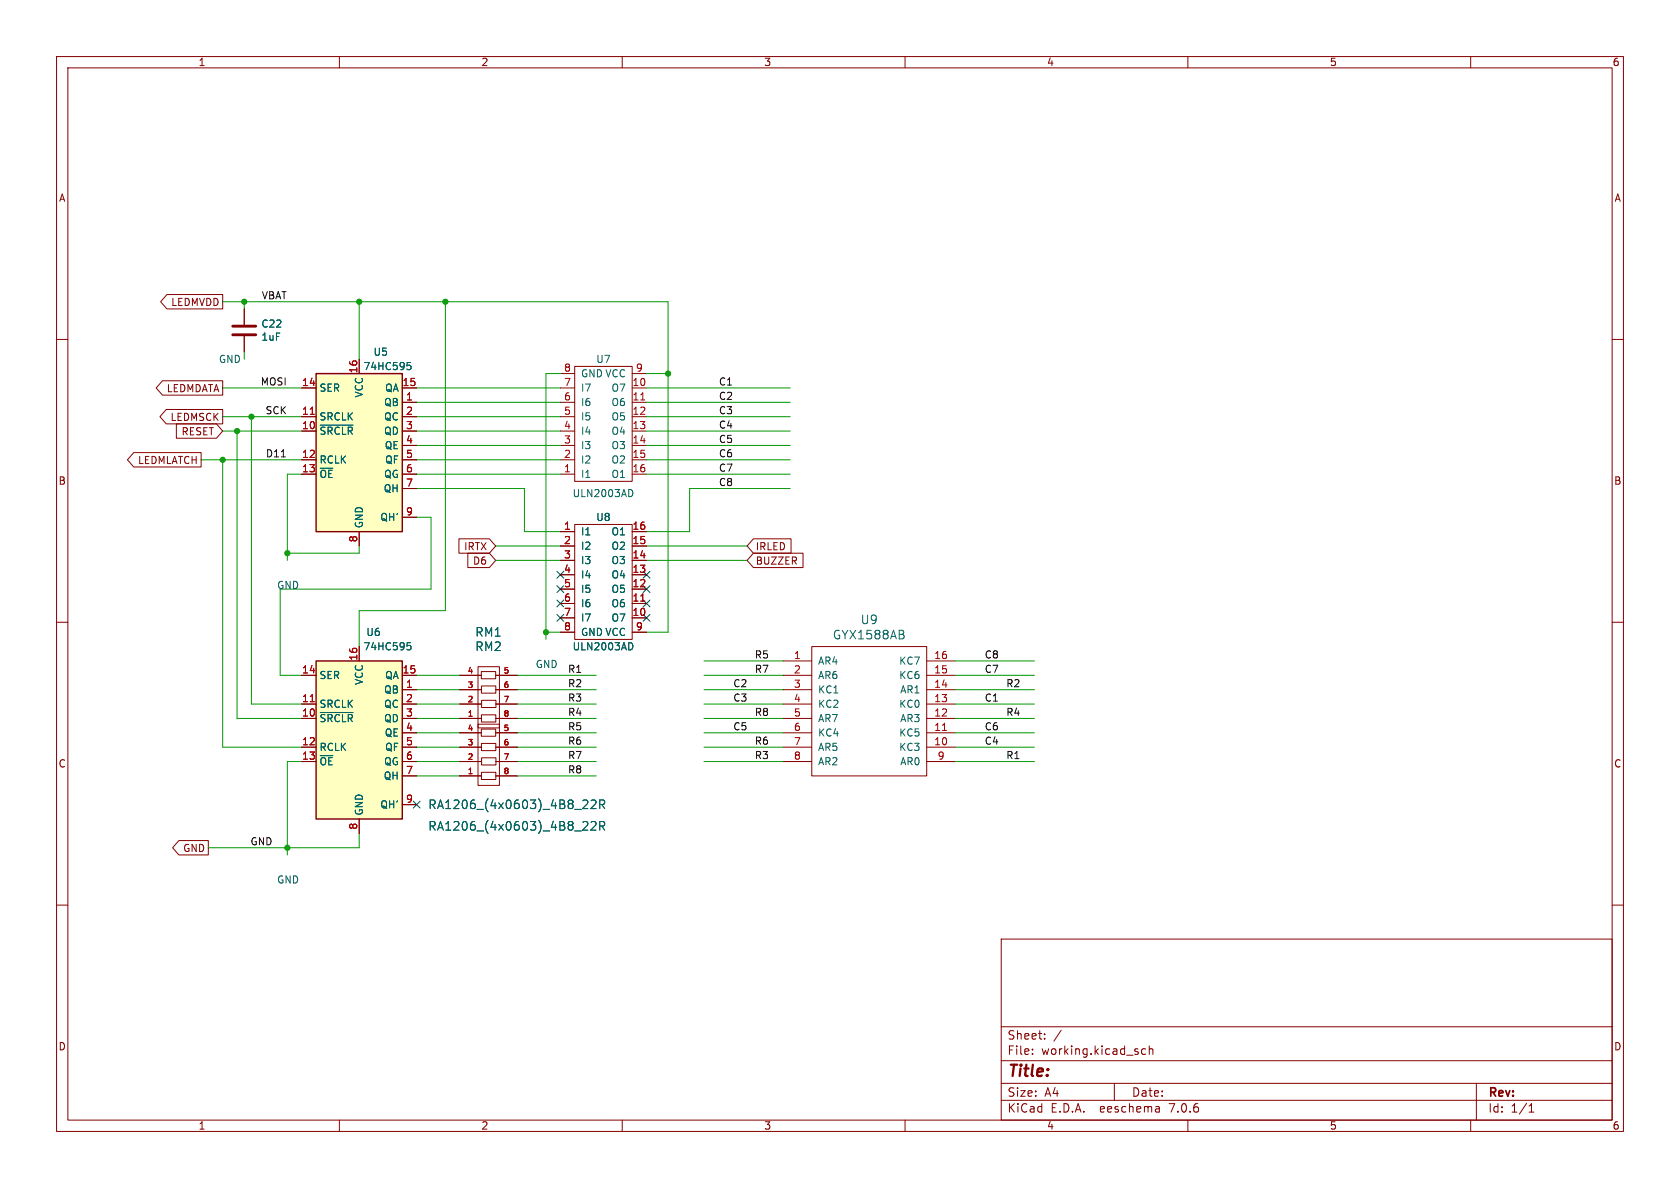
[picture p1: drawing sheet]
(kicad_sch (version 20230121) (generator eeschema)

 (paper "A4")

 (lib_symbols
  (symbol "eduArdu_Rev_B-rescue:C-Device-eduBoard_Rev_A-rescue" (pin_numbers hide) (pin_names (offset 0.254)) (in_bom yes) (on_board yes)
   (property "Reference" "C" (at 0.635 2.54 0) (effects (font (size 1.27 1.27)) (justify left)))
   (property "Value" "C-Device-eduBoard_Rev_A-rescue" (at 0.635 -2.54 0) (effects (font (size 1.27 1.27)) (justify left)))
   (property "Footprint" "" (at 0.9652 -3.81 0) (effects (font (size 1.27 1.27)) hide))
   (property "Datasheet" "" (at 0 0 0) (effects (font (size 1.27 1.27)) hide))
   (symbol "C-Device-eduBoard_Rev_A-rescue_0_1"
    (polyline (pts (xy -2.032 -0.762) (xy 2.032 -0.762)) (stroke (width 0.508) (type solid)) (fill (type none)))
    (polyline (pts (xy -2.032 0.762) (xy 2.032 0.762)) (stroke (width 0.508) (type solid)) (fill (type none))))
   (symbol "C-Device-eduBoard_Rev_A-rescue_1_1"
    (pin passive line (at 0 3.81 270) (length 2.794) (name "~" (effects (font (size 1.27 1.27)))) (number "1" (effects (font (size 1.27 1.27)))))
    (pin passive line (at 0 -3.81 90) (length 2.794) (name "~" (effects (font (size 1.27 1.27)))) (number "2" (effects (font (size 1.27 1.27)))))))
  (symbol "eduArdu_Rev_B:74HC595-74xx-eduBoard_Rev_A-rescue" (in_bom yes) (on_board yes)
   (property "Reference" "U" (at -7.62 13.97 0) (effects (font (size 1.27 1.27))))
   (property "Value" "74HC595-74xx-eduBoard_Rev_A-rescue" (at -7.62 -16.51 0) (effects (font (size 1.27 1.27))))
   (property "Footprint" "" (at 0 0 0) (effects (font (size 1.27 1.27)) hide))
   (property "Datasheet" "" (at 0 0 0) (effects (font (size 1.27 1.27)) hide))
   (symbol "74HC595-74xx-eduBoard_Rev_A-rescue_1_0"
    (pin tri_state line (at 10.16 7.62 180) (length 2.54) (name "QB" (effects (font (size 1.27 1.27)))) (number "1" (effects (font (size 1.27 1.27)))))
    (pin input line (at -10.16 2.54 0) (length 2.54) (name "~{SRCLR}" (effects (font (size 1.27 1.27)))) (number "10" (effects (font (size 1.27 1.27)))))
    (pin input line (at -10.16 5.08 0) (length 2.54) (name "SRCLK" (effects (font (size 1.27 1.27)))) (number "11" (effects (font (size 1.27 1.27)))))
    (pin input line (at -10.16 -2.54 0) (length 2.54) (name "RCLK" (effects (font (size 1.27 1.27)))) (number "12" (effects (font (size 1.27 1.27)))))
    (pin input line (at -10.16 -5.08 0) (length 2.54) (name "~{OE}" (effects (font (size 1.27 1.27)))) (number "13" (effects (font (size 1.27 1.27)))))
    (pin input line (at -10.16 10.16 0) (length 2.54) (name "SER" (effects (font (size 1.27 1.27)))) (number "14" (effects (font (size 1.27 1.27)))))
    (pin tri_state line (at 10.16 10.16 180) (length 2.54) (name "QA" (effects (font (size 1.27 1.27)))) (number "15" (effects (font (size 1.27 1.27)))))
    (pin power_in line (at 0 15.24 270) (length 2.54) (name "VCC" (effects (font (size 1.27 1.27)))) (number "16" (effects (font (size 1.27 1.27)))))
    (pin tri_state line (at 10.16 5.08 180) (length 2.54) (name "QC" (effects (font (size 1.27 1.27)))) (number "2" (effects (font (size 1.27 1.27)))))
    (pin tri_state line (at 10.16 2.54 180) (length 2.54) (name "QD" (effects (font (size 1.27 1.27)))) (number "3" (effects (font (size 1.27 1.27)))))
    (pin tri_state line (at 10.16 0 180) (length 2.54) (name "QE" (effects (font (size 1.27 1.27)))) (number "4" (effects (font (size 1.27 1.27)))))
    (pin tri_state line (at 10.16 -2.54 180) (length 2.54) (name "QF" (effects (font (size 1.27 1.27)))) (number "5" (effects (font (size 1.27 1.27)))))
    (pin tri_state line (at 10.16 -5.08 180) (length 2.54) (name "QG" (effects (font (size 1.27 1.27)))) (number "6" (effects (font (size 1.27 1.27)))))
    (pin tri_state line (at 10.16 -7.62 180) (length 2.54) (name "QH" (effects (font (size 1.27 1.27)))) (number "7" (effects (font (size 1.27 1.27)))))
    (pin power_in line (at 0 -17.78 90) (length 2.54) (name "GND" (effects (font (size 1.27 1.27)))) (number "8" (effects (font (size 1.27 1.27)))))
    (pin output line (at 10.16 -12.7 180) (length 2.54) (name "QH'" (effects (font (size 1.27 1.27)))) (number "9" (effects (font (size 1.27 1.27))))))
   (symbol "74HC595-74xx-eduBoard_Rev_A-rescue_1_1"
    (rectangle (start -7.62 12.7) (end 7.62 -15.24) (stroke (width 0.254) (type solid)) (fill (type background)))))
  (symbol "eduArdu_Rev_B:GYX1588AB-RESCUE-BADGE-LED8x8_Rev.A" (pin_names (offset 1.016)) (in_bom yes) (on_board yes)
   (property "Reference" "U" (at -5.08 2.54 0) (effects (font (size 1.524 1.524))))
   (property "Value" "GYX1588AB-RESCUE-BADGE-LED8x8_Rev.A" (at -1.27 -2.54 0) (effects (font (size 1.524 1.524))))
   (property "Footprint" "" (at 0 0 0) (effects (font (size 1.524 1.524))))
   (property "Datasheet" "" (at 0 0 0) (effects (font (size 1.524 1.524))))
   (symbol "GYX1588AB-RESCUE-BADGE-LED8x8_Rev.A_0_1"
    (rectangle (start -11.43 10.16) (end 11.43 -10.16) (stroke (width 0) (type solid)) (fill (type none))))
   (symbol "GYX1588AB-RESCUE-BADGE-LED8x8_Rev.A_1_1"
    (pin input line (at -8.89 -15.24 90) (length 5.08) (name "AR4" (effects (font (size 1.27 1.27)))) (number "1" (effects (font (size 1.27 1.27)))))
    (pin input line (at 6.35 15.24 270) (length 5.08) (name "KC3" (effects (font (size 1.27 1.27)))) (number "10" (effects (font (size 1.27 1.27)))))
    (pin input line (at 3.81 15.24 270) (length 5.08) (name "KC5" (effects (font (size 1.27 1.27)))) (number "11" (effects (font (size 1.27 1.27)))))
    (pin input line (at 1.27 15.24 270) (length 5.08) (name "AR3" (effects (font (size 1.27 1.27)))) (number "12" (effects (font (size 1.27 1.27)))))
    (pin input line (at -1.27 15.24 270) (length 5.08) (name "KC0" (effects (font (size 1.27 1.27)))) (number "13" (effects (font (size 1.27 1.27)))))
    (pin input line (at -3.81 15.24 270) (length 5.08) (name "AR1" (effects (font (size 1.27 1.27)))) (number "14" (effects (font (size 1.27 1.27)))))
    (pin input line (at -6.35 15.24 270) (length 5.08) (name "KC6" (effects (font (size 1.27 1.27)))) (number "15" (effects (font (size 1.27 1.27)))))
    (pin input line (at -8.89 15.24 270) (length 5.08) (name "KC7" (effects (font (size 1.27 1.27)))) (number "16" (effects (font (size 1.27 1.27)))))
    (pin input line (at -6.35 -15.24 90) (length 5.08) (name "AR6" (effects (font (size 1.27 1.27)))) (number "2" (effects (font (size 1.27 1.27)))))
    (pin input line (at -3.81 -15.24 90) (length 5.08) (name "KC1" (effects (font (size 1.27 1.27)))) (number "3" (effects (font (size 1.27 1.27)))))
    (pin input line (at -1.27 -15.24 90) (length 5.08) (name "KC2" (effects (font (size 1.27 1.27)))) (number "4" (effects (font (size 1.27 1.27)))))
    (pin input line (at 1.27 -15.24 90) (length 5.08) (name "AR7" (effects (font (size 1.27 1.27)))) (number "5" (effects (font (size 1.27 1.27)))))
    (pin input line (at 3.81 -15.24 90) (length 5.08) (name "KC4" (effects (font (size 1.27 1.27)))) (number "6" (effects (font (size 1.27 1.27)))))
    (pin input line (at 6.35 -15.24 90) (length 5.08) (name "AR5" (effects (font (size 1.27 1.27)))) (number "7" (effects (font (size 1.27 1.27)))))
    (pin input line (at 8.89 -15.24 90) (length 5.08) (name "AR2" (effects (font (size 1.27 1.27)))) (number "8" (effects (font (size 1.27 1.27)))))
    (pin input line (at 8.89 15.24 270) (length 5.08) (name "AR0" (effects (font (size 1.27 1.27)))) (number "9" (effects (font (size 1.27 1.27)))))))
  (symbol "eduArdu_Rev_B:RA1206_(4x0603)_4B8_XXX" (pin_names (offset 1.016)) (in_bom yes) (on_board yes)
   (property "Reference" "RM" (at 0 6.35 0) (effects (font (size 1.524 1.524))))
   (property "Value" "RA1206_(4x0603)_4B8_XXX" (at 10.16 -6.35 0) (effects (font (size 1.524 1.524))))
   (property "Footprint" "" (at 1.27 -2.54 0) (effects (font (size 1.524 1.524))))
   (property "Datasheet" "" (at 1.27 -2.54 0) (effects (font (size 1.524 1.524))))
   (symbol "RA1206_(4x0603)_4B8_XXX_0_1"
    (rectangle (start -1.8542 5.4864) (end 1.9304 -5.334) (stroke (width 0) (type solid)) (fill (type none)))
    (rectangle (start -1.27 -3.2004) (end 1.27 -4.4704) (stroke (width 0) (type solid)) (fill (type none)))
    (rectangle (start -1.2446 -0.6604) (end 1.2954 -1.9304) (stroke (width 0) (type solid)) (fill (type none)))
    (rectangle (start -1.2446 4.445) (end 1.2954 3.175) (stroke (width 0) (type solid)) (fill (type none)))
    (rectangle (start -1.2192 1.8796) (end 1.3208 0.6096) (stroke (width 0) (type solid)) (fill (type none))))
   (symbol "RA1206_(4x0603)_4B8_XXX_1_1"
    (pin passive line (at -5.08 3.81 0) (length 3.81) (name "~" (effects (font (size 0.9906 0.9906)))) (number "1" (effects (font (size 0.9906 0.9906)))))
    (pin passive line (at -5.08 1.27 0) (length 3.81) (name "~" (effects (font (size 0.9906 0.9906)))) (number "2" (effects (font (size 0.9906 0.9906)))))
    (pin passive line (at -5.08 -1.27 0) (length 3.81) (name "~" (effects (font (size 0.9906 0.9906)))) (number "3" (effects (font (size 0.9906 0.9906)))))
    (pin passive line (at -5.08 -3.81 0) (length 3.81) (name "~" (effects (font (size 0.9906 0.9906)))) (number "4" (effects (font (size 0.9906 0.9906)))))
    (pin passive line (at 5.08 -3.81 180) (length 3.81) (name "~" (effects (font (size 0.9906 0.9906)))) (number "5" (effects (font (size 0.9906 0.9906)))))
    (pin passive line (at 5.08 -1.27 180) (length 3.81) (name "~" (effects (font (size 0.9906 0.9906)))) (number "6" (effects (font (size 0.9906 0.9906)))))
    (pin passive line (at 5.08 1.27 180) (length 3.81) (name "~" (effects (font (size 0.9906 0.9906)))) (number "7" (effects (font (size 0.9906 0.9906)))))
    (pin passive line (at 5.08 3.81 180) (length 3.81) (name "~" (effects (font (size 0.9906 0.9906)))) (number "8" (effects (font (size 0.9906 0.9906)))))))
  (symbol "eduArdu_Rev_B:ULN2003AD" (pin_names (offset 1.016)) (in_bom yes) (on_board yes)
   (property "Reference" "U" (at -1.27 11.43 0) (effects (font (size 1.27 1.27))))
   (property "Value" "ULN2003AD" (at 0 -11.43 0) (effects (font (size 1.27 1.27))))
   (property "Footprint" "" (at 0 0 0) (effects (font (size 1.27 1.27)) hide))
   (property "Datasheet" "" (at 0 0 0) (effects (font (size 1.27 1.27)) hide))
   (symbol "ULN2003AD_0_1"
    (rectangle (start -5.08 10.16) (end 5.08 -10.16) (stroke (width 0) (type solid)) (fill (type none))))
   (symbol "ULN2003AD_1_1"
    (pin input line (at -7.62 8.89 0) (length 2.54) (name "I1" (effects (font (size 1.27 1.27)))) (number "1" (effects (font (size 1.27 1.27)))))
    (pin open_collector line (at 7.62 -6.35 180) (length 2.54) (name "O7" (effects (font (size 1.27 1.27)))) (number "10" (effects (font (size 1.27 1.27)))))
    (pin open_collector line (at 7.62 -3.81 180) (length 2.54) (name "O6" (effects (font (size 1.27 1.27)))) (number "11" (effects (font (size 1.27 1.27)))))
    (pin open_collector line (at 7.62 -1.27 180) (length 2.54) (name "O5" (effects (font (size 1.27 1.27)))) (number "12" (effects (font (size 1.27 1.27)))))
    (pin open_collector line (at 7.62 1.27 180) (length 2.54) (name "O4" (effects (font (size 1.27 1.27)))) (number "13" (effects (font (size 1.27 1.27)))))
    (pin open_collector line (at 7.62 3.81 180) (length 2.54) (name "O3" (effects (font (size 1.27 1.27)))) (number "14" (effects (font (size 1.27 1.27)))))
    (pin open_collector line (at 7.62 6.35 180) (length 2.54) (name "O2" (effects (font (size 1.27 1.27)))) (number "15" (effects (font (size 1.27 1.27)))))
    (pin open_collector line (at 7.62 8.89 180) (length 2.54) (name "O1" (effects (font (size 1.27 1.27)))) (number "16" (effects (font (size 1.27 1.27)))))
    (pin input line (at -7.62 6.35 0) (length 2.54) (name "I2" (effects (font (size 1.27 1.27)))) (number "2" (effects (font (size 1.27 1.27)))))
    (pin input line (at -7.62 3.81 0) (length 2.54) (name "I3" (effects (font (size 1.27 1.27)))) (number "3" (effects (font (size 1.27 1.27)))))
    (pin input line (at -7.62 1.27 0) (length 2.54) (name "I4" (effects (font (size 1.27 1.27)))) (number "4" (effects (font (size 1.27 1.27)))))
    (pin input line (at -7.62 -1.27 0) (length 2.54) (name "I5" (effects (font (size 1.27 1.27)))) (number "5" (effects (font (size 1.27 1.27)))))
    (pin input line (at -7.62 -3.81 0) (length 2.54) (name "I6" (effects (font (size 1.27 1.27)))) (number "6" (effects (font (size 1.27 1.27)))))
    (pin input line (at -7.62 -6.35 0) (length 2.54) (name "I7" (effects (font (size 1.27 1.27)))) (number "7" (effects (font (size 1.27 1.27)))))
    (pin power_in line (at -7.62 -8.89 0) (length 2.54) (name "GND" (effects (font (size 1.27 1.27)))) (number "8" (effects (font (size 1.27 1.27)))))
    (pin power_in line (at 7.62 -8.89 180) (length 2.54) (name "VCC" (effects (font (size 1.27 1.27)))) (number "9" (effects (font (size 1.27 1.27))))))))

 (junction (at 63.5 53.34) (diameter 0) (color 0 0 0 0))
 (junction (at 50.8 149.86) (diameter 0) (color 0 0 0 0))
 (junction (at 41.91 76.2) (diameter 0) (color 0 0 0 0))
 (junction (at 96.52 111.76) (diameter 0) (color 0 0 0 0))
 (junction (at 50.8 97.79) (diameter 0) (color 0 0 0 0))
 (junction (at 78.74 53.34) (diameter 0) (color 0 0 0 0))
 (junction (at 44.45 73.66) (diameter 0) (color 0 0 0 0))
 (junction (at 39.37 81.28) (diameter 0) (color 0 0 0 0))
 (junction (at 118.11 66.04) (diameter 0) (color 0 0 0 0))
 (junction (at 43.18 53.34) (diameter 0) (color 0 0 0 0))

 (no_connect (at 114.3 106.68))
 (no_connect (at 114.3 104.14))
 (no_connect (at 99.06 109.22))
 (no_connect (at 99.06 106.68))
 (no_connect (at 99.06 104.14))
 (no_connect (at 114.3 101.6))
 (no_connect (at 73.66 142.24))
 (no_connect (at 99.06 101.6))
 (no_connect (at 114.3 109.22))

 (wire (pts (xy 99.06 99.06) (xy 87.63 99.06)) (stroke (width 0) (type default)))
 (wire (pts (xy 114.3 78.74) (xy 139.7 78.74)) (stroke (width 0) (type default)))
 (wire (pts (xy 91.44 134.62) (xy 105.41 134.62)) (stroke (width 0) (type default)))
 (wire (pts (xy 91.44 127) (xy 105.41 127)) (stroke (width 0) (type default)))
 (wire (pts (xy 91.44 119.38) (xy 105.41 119.38)) (stroke (width 0) (type default)))
 (wire (pts (xy 73.66 83.82) (xy 99.06 83.82)) (stroke (width 0) (type default)))
 (wire (pts (xy 39.37 81.28) (xy 39.37 132.08)) (stroke (width 0) (type default)))
 (wire (pts (xy 39.37 81.28) (xy 35.56 81.28)) (stroke (width 0) (type default)))
 (wire (pts (xy 99.06 96.52) (xy 87.63 96.52)) (stroke (width 0) (type default)))
 (wire (pts (xy 43.18 54.61) (xy 43.18 53.34)) (stroke (width 0) (type default)))
 (wire (pts (xy 73.66 129.54) (xy 81.28 129.54)) (stroke (width 0) (type default)))
 (wire (pts (xy 63.5 147.32) (xy 63.5 149.86)) (stroke (width 0) (type default)))
 (wire (pts (xy 73.66 78.74) (xy 99.06 78.74)) (stroke (width 0) (type default)))
 (wire (pts (xy 73.66 91.44) (xy 76.2 91.44)) (stroke (width 0) (type default)))
 (wire (pts (xy 168.91 129.54) (xy 182.88 129.54)) (stroke (width 0) (type default)))
 (wire (pts (xy 41.91 127) (xy 41.91 76.2)) (stroke (width 0) (type default)))
 (wire (pts (xy 73.66 81.28) (xy 99.06 81.28)) (stroke (width 0) (type default)))
 (wire (pts (xy 53.34 124.46) (xy 44.45 124.46)) (stroke (width 0) (type default)))
 (wire (pts (xy 73.66 132.08) (xy 81.28 132.08)) (stroke (width 0) (type default)))
 (wire (pts (xy 124.46 124.46) (xy 138.43 124.46)) (stroke (width 0) (type default)))
 (wire (pts (xy 96.52 111.76) (xy 96.52 113.03)) (stroke (width 0) (type default)))
 (wire (pts (xy 50.8 97.79) (xy 63.5 97.79)) (stroke (width 0) (type default)))
 (wire (pts (xy 43.18 62.23) (xy 43.18 63.5)) (stroke (width 0) (type default)))
 (wire (pts (xy 50.8 151.13) (xy 50.8 149.86)) (stroke (width 0) (type default)))
 (wire (pts (xy 73.66 68.58) (xy 99.06 68.58)) (stroke (width 0) (type default)))
 (wire (pts (xy 168.91 132.08) (xy 182.88 132.08)) (stroke (width 0) (type default)))
 (wire (pts (xy 121.92 86.36) (xy 121.92 93.98)) (stroke (width 0) (type default)))
 (wire (pts (xy 124.46 116.84) (xy 138.43 116.84)) (stroke (width 0) (type default)))
 (wire (pts (xy 124.46 132.08) (xy 138.43 132.08)) (stroke (width 0) (type default)))
 (wire (pts (xy 63.5 53.34) (xy 63.5 63.5)) (stroke (width 0) (type default)))
 (wire (pts (xy 53.34 76.2) (xy 41.91 76.2)) (stroke (width 0) (type default)))
 (wire (pts (xy 168.91 121.92) (xy 182.88 121.92)) (stroke (width 0) (type default)))
 (wire (pts (xy 39.37 53.34) (xy 43.18 53.34)) (stroke (width 0) (type default)))
 (wire (pts (xy 50.8 99.06) (xy 50.8 97.79)) (stroke (width 0) (type default)))
 (wire (pts (xy 92.71 86.36) (xy 92.71 93.98)) (stroke (width 0) (type default)))
 (wire (pts (xy 50.8 149.86) (xy 63.5 149.86)) (stroke (width 0) (type default)))
 (wire (pts (xy 124.46 121.92) (xy 138.43 121.92)) (stroke (width 0) (type default)))
 (wire (pts (xy 99.06 111.76) (xy 96.52 111.76)) (stroke (width 0) (type default)))
 (wire (pts (xy 49.53 119.38) (xy 53.34 119.38)) (stroke (width 0) (type default)))
 (wire (pts (xy 73.66 137.16) (xy 81.28 137.16)) (stroke (width 0) (type default)))
 (wire (pts (xy 96.52 66.04) (xy 99.06 66.04)) (stroke (width 0) (type default)))
 (wire (pts (xy 114.3 81.28) (xy 139.7 81.28)) (stroke (width 0) (type default)))
 (wire (pts (xy 168.91 124.46) (xy 182.88 124.46)) (stroke (width 0) (type default)))
 (wire (pts (xy 118.11 111.76) (xy 114.3 111.76)) (stroke (width 0) (type default)))
 (wire (pts (xy 73.66 134.62) (xy 81.28 134.62)) (stroke (width 0) (type default)))
 (wire (pts (xy 41.91 76.2) (xy 39.37 76.2)) (stroke (width 0) (type default)))
 (wire (pts (xy 168.91 134.62) (xy 182.88 134.62)) (stroke (width 0) (type default)))
 (wire (pts (xy 114.3 66.04) (xy 118.11 66.04)) (stroke (width 0) (type default)))
 (wire (pts (xy 114.3 99.06) (xy 132.08 99.06)) (stroke (width 0) (type default)))
 (wire (pts (xy 118.11 66.04) (xy 118.11 111.76)) (stroke (width 0) (type default)))
 (wire (pts (xy 73.66 127) (xy 81.28 127)) (stroke (width 0) (type default)))
 (wire (pts (xy 50.8 149.86) (xy 36.83 149.86)) (stroke (width 0) (type default)))
 (wire (pts (xy 73.66 121.92) (xy 81.28 121.92)) (stroke (width 0) (type default)))
 (wire (pts (xy 44.45 73.66) (xy 39.37 73.66)) (stroke (width 0) (type default)))
 (wire (pts (xy 73.66 76.2) (xy 99.06 76.2)) (stroke (width 0) (type default)))
 (wire (pts (xy 53.34 127) (xy 41.91 127)) (stroke (width 0) (type default)))
 (wire (pts (xy 43.18 53.34) (xy 63.5 53.34)) (stroke (width 0) (type default)))
 (wire (pts (xy 168.91 119.38) (xy 182.88 119.38)) (stroke (width 0) (type default)))
 (wire (pts (xy 114.3 76.2) (xy 139.7 76.2)) (stroke (width 0) (type default)))
 (wire (pts (xy 91.44 121.92) (xy 105.41 121.92)) (stroke (width 0) (type default)))
 (wire (pts (xy 78.74 53.34) (xy 78.74 107.95)) (stroke (width 0) (type default)))
 (wire (pts (xy 168.91 127) (xy 182.88 127)) (stroke (width 0) (type default)))
 (wire (pts (xy 53.34 73.66) (xy 44.45 73.66)) (stroke (width 0) (type default)))
 (wire (pts (xy 91.44 129.54) (xy 105.41 129.54)) (stroke (width 0) (type default)))
 (wire (pts (xy 124.46 134.62) (xy 138.43 134.62)) (stroke (width 0) (type default)))
 (wire (pts (xy 121.92 86.36) (xy 139.7 86.36)) (stroke (width 0) (type default)))
 (wire (pts (xy 76.2 104.14) (xy 49.53 104.14)) (stroke (width 0) (type default)))
 (wire (pts (xy 44.45 124.46) (xy 44.45 73.66)) (stroke (width 0) (type default)))
 (wire (pts (xy 53.34 68.58) (xy 39.37 68.58)) (stroke (width 0) (type default)))
 (wire (pts (xy 118.11 53.34) (xy 118.11 66.04)) (stroke (width 0) (type default)))
 (wire (pts (xy 50.8 83.82) (xy 50.8 97.79)) (stroke (width 0) (type default)))
 (wire (pts (xy 114.3 71.12) (xy 139.7 71.12)) (stroke (width 0) (type default)))
 (wire (pts (xy 92.71 86.36) (xy 73.66 86.36)) (stroke (width 0) (type default)))
 (wire (pts (xy 49.53 104.14) (xy 49.53 119.38)) (stroke (width 0) (type default)))
 (wire (pts (xy 114.3 73.66) (xy 139.7 73.66)) (stroke (width 0) (type default)))
 (wire (pts (xy 63.5 107.95) (xy 63.5 114.3)) (stroke (width 0) (type default)))
 (wire (pts (xy 114.3 93.98) (xy 121.92 93.98)) (stroke (width 0) (type default)))
 (wire (pts (xy 124.46 119.38) (xy 138.43 119.38)) (stroke (width 0) (type default)))
 (wire (pts (xy 73.66 73.66) (xy 99.06 73.66)) (stroke (width 0) (type default)))
 (wire (pts (xy 168.91 116.84) (xy 182.88 116.84)) (stroke (width 0) (type default)))
 (wire (pts (xy 114.3 68.58) (xy 139.7 68.58)) (stroke (width 0) (type default)))
 (wire (pts (xy 39.37 132.08) (xy 53.34 132.08)) (stroke (width 0) (type default)))
 (wire (pts (xy 63.5 53.34) (xy 78.74 53.34)) (stroke (width 0) (type default)))
 (wire (pts (xy 124.46 127) (xy 138.43 127)) (stroke (width 0) (type default)))
 (wire (pts (xy 50.8 134.62) (xy 50.8 149.86)) (stroke (width 0) (type default)))
 (wire (pts (xy 124.46 129.54) (xy 138.43 129.54)) (stroke (width 0) (type default)))
 (wire (pts (xy 53.34 81.28) (xy 39.37 81.28)) (stroke (width 0) (type default)))
 (wire (pts (xy 118.11 53.34) (xy 78.74 53.34)) (stroke (width 0) (type default)))
 (wire (pts (xy 76.2 91.44) (xy 76.2 104.14)) (stroke (width 0) (type default)))
 (wire (pts (xy 91.44 124.46) (xy 105.41 124.46)) (stroke (width 0) (type default)))
 (wire (pts (xy 73.66 119.38) (xy 81.28 119.38)) (stroke (width 0) (type default)))
 (wire (pts (xy 91.44 132.08) (xy 105.41 132.08)) (stroke (width 0) (type default)))
 (wire (pts (xy 53.34 134.62) (xy 50.8 134.62)) (stroke (width 0) (type default)))
 (wire (pts (xy 92.71 93.98) (xy 99.06 93.98)) (stroke (width 0) (type default)))
 (wire (pts (xy 73.66 71.12) (xy 99.06 71.12)) (stroke (width 0) (type default)))
 (wire (pts (xy 114.3 96.52) (xy 132.08 96.52)) (stroke (width 0) (type default)))
 (wire (pts (xy 114.3 83.82) (xy 139.7 83.82)) (stroke (width 0) (type default)))
 (wire (pts (xy 78.74 107.95) (xy 63.5 107.95)) (stroke (width 0) (type default)))
 (wire (pts (xy 91.44 137.16) (xy 105.41 137.16)) (stroke (width 0) (type default)))
 (wire (pts (xy 96.52 66.04) (xy 96.52 111.76)) (stroke (width 0) (type default)))
 (wire (pts (xy 63.5 97.79) (xy 63.5 96.52)) (stroke (width 0) (type default)))
 (wire (pts (xy 73.66 124.46) (xy 81.28 124.46)) (stroke (width 0) (type default)))
 (wire (pts (xy 53.34 83.82) (xy 50.8 83.82)) (stroke (width 0) (type default)))

 (label "R5" (at 133.35 116.84 0) (effects (font (size 1.27 1.27)) (justify left bottom)))
 (label "GND" (at 48.26 149.86 180) (effects (font (size 1.27 1.27)) (justify right bottom)))
 (label "R8" (at 100.33 137.16 0) (effects (font (size 1.27 1.27)) (justify left bottom)))
 (label "C4" (at 173.99 132.08 0) (effects (font (size 1.27 1.27)) (justify left bottom)))
 (label "C4" (at 127 76.2 0) (effects (font (size 1.27 1.27)) (justify left bottom)))
 (label "R6" (at 133.35 132.08 0) (effects (font (size 1.27 1.27)) (justify left bottom)))
 (label "R7" (at 100.33 134.62 0) (effects (font (size 1.27 1.27)) (justify left bottom)))
 (label "C3" (at 129.54 124.46 0) (effects (font (size 1.27 1.27)) (justify left bottom)))
 (label "R2" (at 100.33 121.92 0) (effects (font (size 1.27 1.27)) (justify left bottom)))
 (label "SCK" (at 50.8 73.66 180) (effects (font (size 1.27 1.27)) (justify right bottom)))
 (label "R4" (at 100.33 127 0) (effects (font (size 1.27 1.27)) (justify left bottom)))
 (label "R2" (at 177.8 121.92 0) (effects (font (size 1.27 1.27)) (justify left bottom)))
 (label "R8" (at 133.35 127 0) (effects (font (size 1.27 1.27)) (justify left bottom)))
 (label "C6" (at 173.99 129.54 0) (effects (font (size 1.27 1.27)) (justify left bottom)))
 (label "MOSI" (at 50.8 68.58 180) (effects (font (size 1.27 1.27)) (justify right bottom)))
 (label "C5" (at 129.54 129.54 0) (effects (font (size 1.27 1.27)) (justify left bottom)))
 (label "VBAT" (at 50.8 53.34 180) (effects (font (size 1.27 1.27)) (justify right bottom)))
 (label "C1" (at 173.99 124.46 0) (effects (font (size 1.27 1.27)) (justify left bottom)))
 (label "C3" (at 127 73.66 0) (effects (font (size 1.27 1.27)) (justify left bottom)))
 (label "R3" (at 100.33 124.46 0) (effects (font (size 1.27 1.27)) (justify left bottom)))
 (label "D11" (at 50.8 81.28 180) (effects (font (size 1.27 1.27)) (justify right bottom)))
 (label "C7" (at 127 83.82 0) (effects (font (size 1.27 1.27)) (justify left bottom)))
 (label "C8" (at 127 86.36 0) (effects (font (size 1.27 1.27)) (justify left bottom)))
 (label "R1" (at 177.8 134.62 0) (effects (font (size 1.27 1.27)) (justify left bottom)))
 (label "R3" (at 133.35 134.62 0) (effects (font (size 1.27 1.27)) (justify left bottom)))
 (label "C2" (at 127 71.12 0) (effects (font (size 1.27 1.27)) (justify left bottom)))
 (label "R6" (at 100.33 132.08 0) (effects (font (size 1.27 1.27)) (justify left bottom)))
 (label "R5" (at 100.33 129.54 0) (effects (font (size 1.27 1.27)) (justify left bottom)))
 (label "R1" (at 100.33 119.38 0) (effects (font (size 1.27 1.27)) (justify left bottom)))
 (label "C7" (at 173.99 119.38 0) (effects (font (size 1.27 1.27)) (justify left bottom)))
 (label "R4" (at 177.8 127 0) (effects (font (size 1.27 1.27)) (justify left bottom)))
 (label "C8" (at 173.99 116.84 0) (effects (font (size 1.27 1.27)) (justify left bottom)))
 (label "C5" (at 127 78.74 0) (effects (font (size 1.27 1.27)) (justify left bottom)))
 (label "C1" (at 127 68.58 0) (effects (font (size 1.27 1.27)) (justify left bottom)))
 (label "R7" (at 133.35 119.38 0) (effects (font (size 1.27 1.27)) (justify left bottom)))
 (label "C6" (at 127 81.28 0) (effects (font (size 1.27 1.27)) (justify left bottom)))
 (label "C2" (at 129.54 121.92 0) (effects (font (size 1.27 1.27)) (justify left bottom)))

 (global_label "IRTX" (shape input) (at 87.63 96.52 180) (effects (font (size 1.27 1.27)) (justify right))
  (property "Intersheetrefs" "${INTERSHEET_REFS}" (at 87.63 96.52 0) (effects (font (size 1.27 1.27)) hide)))
 (global_label "BUZZER" (shape input) (at 132.08 99.06 0) (effects (font (size 1.27 1.27)) (justify left))
  (property "Intersheetrefs" "${INTERSHEET_REFS}" (at 132.08 99.06 0) (effects (font (size 1.27 1.27)) hide)))
 (global_label "LEDMSCK" (shape output) (at 39.37 73.66 180) (effects (font (size 1.27 1.27)) (justify right))
  (property "Intersheetrefs" "${INTERSHEET_REFS}" (at 39.37 73.66 0) (effects (font (size 1.27 1.27)) hide)))
 (global_label "GND" (shape output) (at 36.83 149.86 180) (effects (font (size 1.27 1.27)) (justify right))
  (property "Intersheetrefs" "${INTERSHEET_REFS}" (at 36.83 149.86 0) (effects (font (size 1.27 1.27)) hide)))
 (global_label "LEDMDATA" (shape output) (at 39.37 68.58 180) (effects (font (size 1.27 1.27)) (justify right))
  (property "Intersheetrefs" "${INTERSHEET_REFS}" (at 39.37 68.58 0) (effects (font (size 1.27 1.27)) hide)))
 (global_label "IRLED" (shape input) (at 132.08 96.52 0) (effects (font (size 1.27 1.27)) (justify left))
  (property "Intersheetrefs" "${INTERSHEET_REFS}" (at 132.08 96.52 0) (effects (font (size 1.27 1.27)) hide)))
 (global_label "RESET" (shape input) (at 39.37 76.2 180) (effects (font (size 1.27 1.27)) (justify right))
  (property "Intersheetrefs" "${INTERSHEET_REFS}" (at 39.37 76.2 0) (effects (font (size 1.27 1.27)) hide)))
 (global_label "LEDMVDD" (shape output) (at 39.37 53.34 180) (effects (font (size 1.27 1.27)) (justify right))
  (property "Intersheetrefs" "${INTERSHEET_REFS}" (at 39.37 53.34 0) (effects (font (size 1.27 1.27)) hide)))
 (global_label "LEDMLATCH" (shape output) (at 35.56 81.28 180) (effects (font (size 1.27 1.27)) (justify right))
  (property "Intersheetrefs" "${INTERSHEET_REFS}" (at 35.56 81.28 0) (effects (font (size 1.27 1.27)) hide)))
 (global_label "D6" (shape input) (at 87.63 99.06 180) (effects (font (size 1.27 1.27)) (justify right))
  (property "Intersheetrefs" "${INTERSHEET_REFS}" (at 87.63 99.06 0) (effects (font (size 1.27 1.27)) hide)))

 (symbol (lib_id "eduArdu_Rev_B:74HC595-74xx-eduBoard_Rev_A-rescue") (at 63.5 78.74 0) (unit 1) (in_bom yes) (on_board yes) (dnp no)
  (property "Reference" "U5" (at 67.31 62.23 0) (effects (font (size 1.27 1.27))))
  (property "Value" "74HC595" (at 68.58 64.77 0) (effects (font (size 1.27 1.27))))
  (property "Footprint" "OLIMEX_IC-FP:SO-16" (at 63.5 78.74 0) (effects (font (size 1.27 1.27)) hide))
  (property "Datasheet" "http://www.ti.com/lit/ds/symlink/sn74hc595.pdf" (at 63.5 78.74 0) (effects (font (size 1.27 1.27)) hide)) (pin "1") (pin "10") (pin "11") (pin "12") (pin "13") (pin "14") (pin "15") (pin "16") (pin "2") (pin "3") (pin "4") (pin "5") (pin "6") (pin "7") (pin "8") (pin "9"))

 (symbol (lib_id "eduArdu_Rev_B:74HC595-74xx-eduBoard_Rev_A-rescue") (at 63.5 129.54 0) (unit 1) (in_bom yes) (on_board yes) (dnp no)
  (property "Reference" "U6" (at 66.04 111.76 0) (effects (font (size 1.27 1.27))))
  (property "Value" "74HC595" (at 68.58 114.3 0) (effects (font (size 1.27 1.27))))
  (property "Footprint" "OLIMEX_IC-FP:SO-16" (at 63.5 129.54 0) (effects (font (size 1.27 1.27)) hide))
  (property "Datasheet" "http://www.ti.com/lit/ds/symlink/sn74hc595.pdf" (at 63.5 129.54 0) (effects (font (size 1.27 1.27)) hide)) (pin "1") (pin "10") (pin "11") (pin "12") (pin "13") (pin "14") (pin "15") (pin "16") (pin "2") (pin "3") (pin "4") (pin "5") (pin "6") (pin "7") (pin "8") (pin "9"))

 (symbol (lib_id "OLIMEX_Power:GND") (at 50.8 99.06 0) (unit 1) (in_bom yes) (on_board yes) (dnp no)
  (property "Reference" "#PWR031" (at 50.8 105.41 0) (effects (font (size 1.27 1.27)) hide))
  (property "Value" "GND" (at 50.927 103.4542 0) (effects (font (size 1.27 1.27))))
  (property "Footprint" "" (at 50.8 99.06 0) (effects (font (size 1.524 1.524))))
  (property "Datasheet" "" (at 50.8 99.06 0) (effects (font (size 1.524 1.524)))))

 (symbol (lib_id "OLIMEX_Power:GND") (at 50.8 151.13 0) (unit 1) (in_bom yes) (on_board yes) (dnp no)
  (property "Reference" "#PWR034" (at 50.8 157.48 0) (effects (font (size 1.27 1.27)) hide))
  (property "Value" "GND" (at 50.927 155.5242 0) (effects (font (size 1.27 1.27))))
  (property "Footprint" "" (at 50.8 151.13 0) (effects (font (size 1.524 1.524))))
  (property "Datasheet" "" (at 50.8 151.13 0) (effects (font (size 1.524 1.524)))))

 (symbol (lib_id "eduArdu_Rev_B-rescue:C-Device-eduBoard_Rev_A-rescue") (at 43.18 58.42 0) (unit 1) (in_bom yes) (on_board yes) (dnp no)
  (property "Reference" "C22" (at 46.101 57.2516 0) (effects (font (size 1.27 1.27)) (justify left)))
  (property "Value" "1uF" (at 46.101 59.563 0) (effects (font (size 1.27 1.27)) (justify left)))
  (property "Footprint" "OLIMEX_RLC-FP:C_0603_5MIL_DWS" (at 44.1452 62.23 0) (effects (font (size 1.27 1.27)) hide))
  (property "Datasheet" "~" (at 43.18 58.42 0) (effects (font (size 1.27 1.27)) hide)) (pin "1") (pin "2"))

 (symbol (lib_id "OLIMEX_Power:GND") (at 43.18 63.5 0) (unit 1) (in_bom yes) (on_board yes) (dnp no)
  (property "Reference" "#PWR030" (at 43.18 69.85 0) (effects (font (size 1.27 1.27)) hide))
  (property "Value" "GND" (at 40.64 63.5 0) (effects (font (size 1.27 1.27))))
  (property "Footprint" "" (at 43.18 63.5 0) (effects (font (size 1.524 1.524))))
  (property "Datasheet" "" (at 43.18 63.5 0) (effects (font (size 1.524 1.524)))))

 (symbol (lib_id "eduArdu_Rev_B:ULN2003AD") (at 106.68 74.93 0) (mirror x) (unit 1) (in_bom yes) (on_board yes) (dnp no)
  (property "Reference" "U7" (at 106.68 63.5 0) (effects (font (size 1.27 1.27))))
  (property "Value" "ULN2003AD" (at 106.68 87.2236 0) (effects (font (size 1.27 1.27))))
  (property "Footprint" "OLIMEX_IC-FP:SO-16" (at 106.68 74.93 0) (effects (font (size 1.27 1.27)) hide))
  (property "Datasheet" "" (at 106.68 74.93 0) (effects (font (size 1.27 1.27)) hide)) (pin "1") (pin "10") (pin "11") (pin "12") (pin "13") (pin "14") (pin "15") (pin "16") (pin "2") (pin "3") (pin "4") (pin "5") (pin "6") (pin "7") (pin "8") (pin "9"))

 (symbol (lib_id "OLIMEX_Power:GND") (at 96.52 113.03 0) (unit 1) (in_bom yes) (on_board yes) (dnp no)
  (property "Reference" "#PWR035" (at 96.52 119.38 0) (effects (font (size 1.27 1.27)) hide))
  (property "Value" "GND" (at 96.647 117.4242 0) (effects (font (size 1.27 1.27))))
  (property "Footprint" "" (at 96.52 113.03 0) (effects (font (size 1.524 1.524))))
  (property "Datasheet" "" (at 96.52 113.03 0) (effects (font (size 1.524 1.524)))))

 (symbol (lib_id "eduArdu_Rev_B:RA1206_(4x0603)_4B8_XXX") (at 86.36 123.19 0) (mirror x) (unit 1) (in_bom yes) (on_board yes) (dnp no)
  (property "Reference" "RM1" (at 86.36 111.76 0) (effects (font (size 1.524 1.524))))
  (property "Value" "RA1206_(4x0603)_4B8_22R" (at 91.44 142.24 0) (effects (font (size 1.524 1.524))))
  (property "Footprint" "OLIMEX_RLC-FP:RA1206_(4X0603)_4B8_mine" (at 87.63 120.65 0) (effects (font (size 1.524 1.524)) hide))
  (property "Datasheet" "" (at 87.63 120.65 0) (effects (font (size 1.524 1.524)))) (pin "1") (pin "2") (pin "3") (pin "4") (pin "5") (pin "6") (pin "7") (pin "8"))

 (symbol (lib_id "eduArdu_Rev_B:RA1206_(4x0603)_4B8_XXX") (at 86.36 133.35 0) (mirror x) (unit 1) (in_bom yes) (on_board yes) (dnp no)
  (property "Reference" "RM2" (at 86.36 114.3 0) (effects (font (size 1.524 1.524))))
  (property "Value" "RA1206_(4x0603)_4B8_22R" (at 91.44 146.05 0) (effects (font (size 1.524 1.524))))
  (property "Footprint" "OLIMEX_RLC-FP:RA1206_(4X0603)_4B8_mine" (at 87.63 130.81 0) (effects (font (size 1.524 1.524)) hide))
  (property "Datasheet" "" (at 87.63 130.81 0) (effects (font (size 1.524 1.524)))) (pin "1") (pin "2") (pin "3") (pin "4") (pin "5") (pin "6") (pin "7") (pin "8"))

 (symbol (lib_id "eduArdu_Rev_B:ULN2003AD") (at 106.68 102.87 0) (unit 1) (in_bom yes) (on_board yes) (dnp no)
  (property "Reference" "U8" (at 106.68 91.44 0) (effects (font (size 1.27 1.27))))
  (property "Value" "ULN2003AD" (at 106.68 114.3 0) (effects (font (size 1.27 1.27))))
  (property "Footprint" "OLIMEX_IC-FP:SO-16" (at 106.68 102.87 0) (effects (font (size 1.27 1.27)) hide))
  (property "Datasheet" "" (at 106.68 102.87 0) (effects (font (size 1.27 1.27)) hide)) (pin "1") (pin "10") (pin "11") (pin "12") (pin "13") (pin "14") (pin "15") (pin "16") (pin "2") (pin "3") (pin "4") (pin "5") (pin "6") (pin "7") (pin "8") (pin "9"))

 (symbol (lib_id "eduArdu_Rev_B:GYX1588AB-RESCUE-BADGE-LED8x8_Rev.A") (at 153.67 125.73 270) (unit 1) (in_bom yes) (on_board yes) (dnp no)
  (property "Reference" "U9" (at 153.67 109.5502 90) (effects (font (size 1.524 1.524))))
  (property "Value" "GYX1588AB" (at 153.67 112.2426 90) (effects (font (size 1.524 1.524))))
  (property "Footprint" "OLIMEX_LEDs-FP:GYX1588AB" (at 153.67 125.73 0) (effects (font (size 1.524 1.524)) hide))
  (property "Datasheet" "" (at 153.67 125.73 0) (effects (font (size 1.524 1.524)))) (pin "1") (pin "10") (pin "11") (pin "12") (pin "13") (pin "14") (pin "15") (pin "16") (pin "2") (pin "3") (pin "4") (pin "5") (pin "6") (pin "7") (pin "8") (pin "9"))

 (sheet_instances (path "" (page "1"))))
